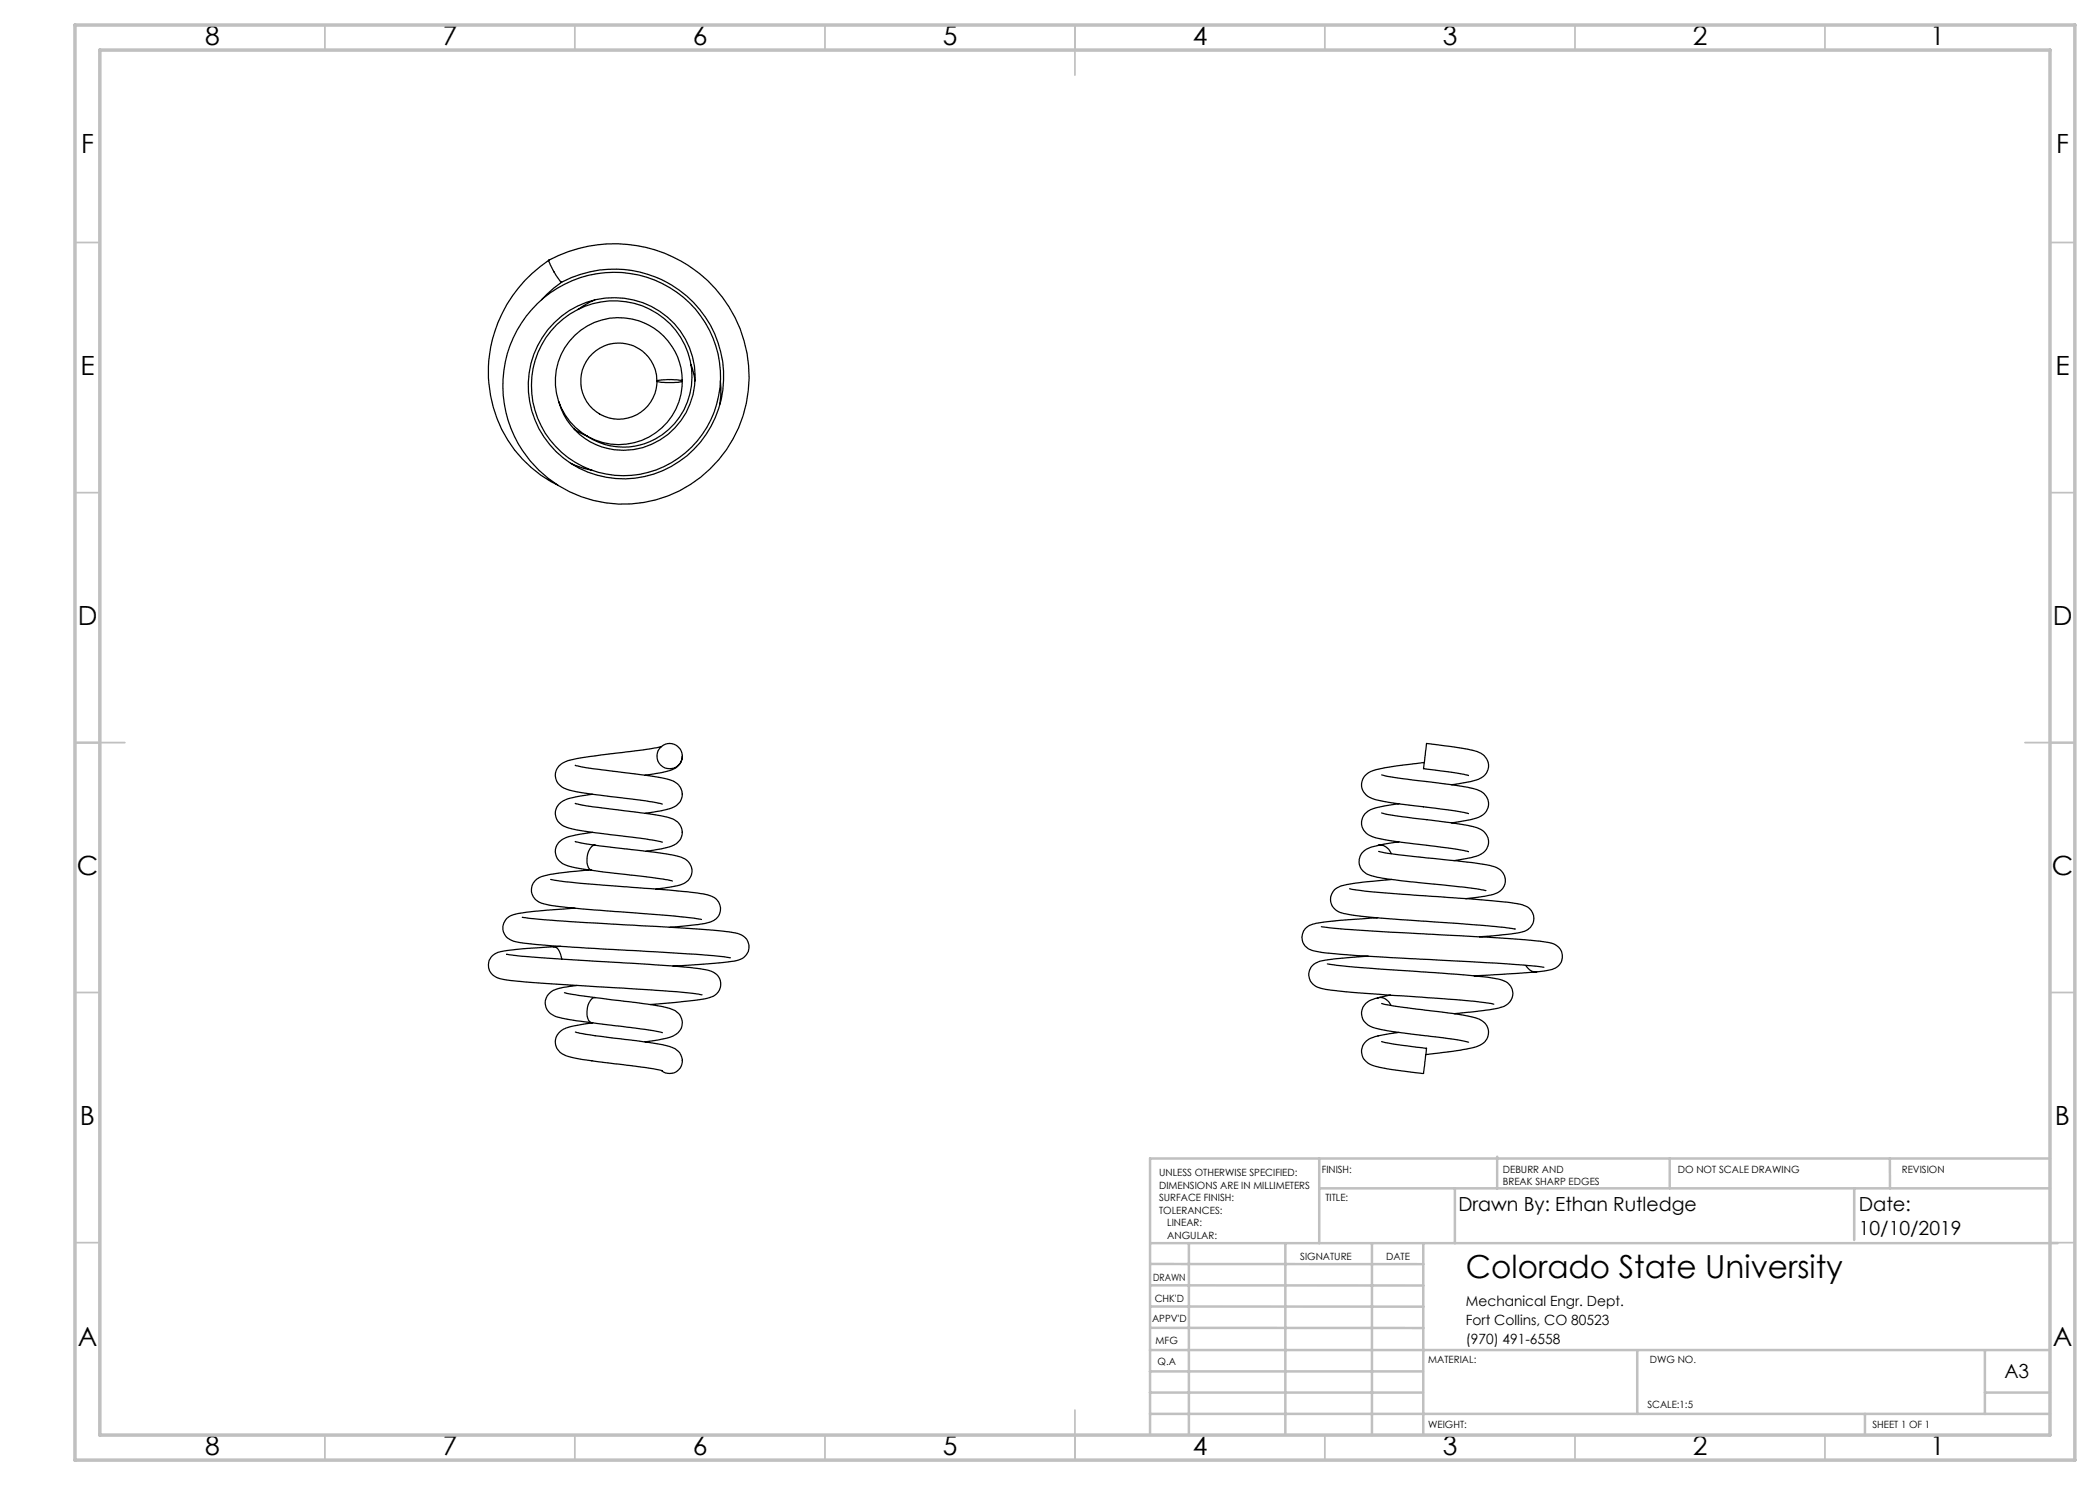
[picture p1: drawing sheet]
<svg xmlns="http://www.w3.org/2000/svg" width="420mm" height="297mm" viewBox="0 0 420 297" stroke-linecap="round" stroke-linejoin="round" font-family="sans-serif">
<g fill="none" stroke="#c0c0c0" stroke-width=".35">
<path d="M65 5v5M115 5v5M165 5v5M215 5v10M265 5v5M315 5v5M365 5v5M15 48.5h5M410 48.5h5M15 98.5h5M410 98.5h5M15 148.5h10"/>
<path d="M405 148.5h10M15 198.5h5M410 198.5h5M15 248.5h5M410 248.5h5M65 287v5M115 287v5M165 287v5M215 282v10M265 287v5M315 287v5M365 287v5"/>
</g>
<g fill="none" stroke="#c0c0c0" stroke-width=".5">
<path d="M263.8 231.7v16.9M263.8 237.7h146.2M291 237.7v10.9M299.4 231.3v6.4M333.9 231.7v6M370.8 237.7v10.3M378 231.7v6M410 231.7h-180v55.2M230.1 248.6h181.4M230.1 257.1h54.6M230.1 252.8h54.6M237.8 248.8v38.2"/>
<path d="M257.1 248.6v38.2M274.4 248.8v38.2M284.7 248.6v38.2M230 278.5h54.6M230 274.3h54.6M230 270h180M230 265.6h54.7M230.1 261.3h54.6M327.4 270v12.8M397 278.5h13M397 270v12.8M230 282.8h180"/>
<path d="M373 282.8v4.2"/>
</g>
<path d="M15 5h400v287h-400zM20 10h390v277h-390z" fill="none" stroke="#c0c0c0" stroke-width=".7"/>
<g fill="none" stroke="#000" stroke-width=".25">
<path d="M109.8 52a27 27 0 0 1 40 23.7 25.1 25.1 0 0 1-38.1 21.4 23.1 23.1 0 0 1 2.8-41 21.2 21.2 0 0 1 29.5 21.4 19.3 19.3 0 0 1-30.4 14 17.4 17.4 0 0 1 1.8-29.5 15.5 15.5 0 0 1 22.9 15.1 13.6 13.6 0 0 1-20.9 10.1M109.8 52a26.4 26.4 0 0 0-6.9 38 24.7 24.7 0 0 0 8.6 7M109.8 52a11.2 11.2 0 0 0 2.5 4.4M112.3 56.4a21.9 21.9 0 0 1 32.4 17.8 20.1 20.1 0 0 1-28.8 19.5 18.2 18.2 0 0 1-2.1-31.6 16.3 16.3 0 0 1 25.2 13 14.4 14.4 0 0 1-21 13.3 13.2 13.2 0 0 1-6.2-8M112.3 56.4l-1.5 1.2-2.5 2.3M119 60l-1 .4-2.4 1.5M131.4 76.1a7.6 7.6 0 0 1-10.4 7.2 7.6 7.6 0 0 1-2.8-12.3 7.6 7.6 0 0 1 12.5 2l.6 2 .1 1.2M131.4 76.2a10.8 10.8 0 0 1 5.1 0 11.4 11.4 0 0 1-5.1 0zM136.5 75.9a12.7 12.7 0 0 1-18.5 11.7 12.7 12.7 0 0 1-1.5-21.8 12.7 12.7 0 0 1 19.9 9.1l.1 1.3M138.1 72.8l.4 .8 .5 2.6M144.1 76.2v3l-.1 1.7M114.1 92.6a15.7 15.7 0 0 0 4.4 1.5"/>
<path d="M114.8 85.8l2.6 1.4M117.3 87.1l.1 .1M119.9 82.8h.1M115.1 153.1h-.1a84.1 84.1 0 0 0 11.2 1.6l1.9 .2a19.1 19.1 0 0 1 7 1.6 2.87 2.87 0 0 1 1.2 3.1 2.87 2.87 0 0 1-2.4 2.1l-1.7 .5-3.2 .5M118.5 158.9a19.5 19.5 0 0 0-6 1.3 2.84 2.84 0 0 0-1.4 3 2.84 2.84 0 0 0 2.3 2.3l2.9 .7 6.7 .8a64.3 64.3 0 0 1 9.5 1.4M132.3 149.3l-6.3 1a115.8 115.8 0 0 0-12.5 1.8 2.89 2.89 0 0 0-2.4 2.4 2.89 2.89 0 0 0 1.4 3 13.2 13.2 0 0 0 5 1.2l5.5 .7a64.3 64.3 0 0 1 9.5 1.4M136.5 151.4a3.4 3.4 0 0 1-3.1 2.9l-4.4 .7M136.5 151.2v.1M276.3 155l1.3 .3 3.9 .6a97.8 97.8 0 0 1 14 2 2.9 2.9 0 0 1 2.2 3 2.9 2.9 0 0 1-2.5 2.8l-4.9 .9M284.9 152.5l-3.2 .4a32 32 0 0 0-7.6 1.4 2.83 2.83 0 0 0-1.8 2.8 2.83 2.83 0 0 0 2.1 2.6 74 74 0 0 0 12.6 1.9l6.7 1.1M293.7 155.1l-3.2-.6-5.8-.8 .6-5a46.3 46.3 0 0 1 10.7 1.9 2.81 2.81 0 0 1 1.7 2.7 2.81 2.81 0 0 1-2 2.6l-1.6 .4-3.8 .6M110.1 175.9a271 271 0 0 0 21.4 1.9l7.5 .7a8.5 8.5 0 0 1 4.1 1.2 2.83 2.83 0 0 1 .8 3 2.83 2.83 0 0 1-2.6 1.9l-1.7 .3-5.6 .6"/>
<path d="M115.1 160.7h-.1a84.1 84.1 0 0 0 11.2 1.6l1.9 .3a19.1 19.1 0 0 1 7 1.5 2.87 2.87 0 0 1 1.2 3.1 2.87 2.87 0 0 1-2.4 2.2l-1.7 .4-3 .4M115.1 168.3l3.9 .7M117.8 174l-6.5 .7a6.6 6.6 0 0 0-4.4 1.5 2.88 2.88 0 0 0-.3 3.1 2.88 2.88 0 0 0 2.6 1.6 282 282 0 0 0 23 2.1l6.5 .6 1.6 .3M118.5 166.5a19.5 19.5 0 0 0-6 1.3 2.84 2.84 0 0 0-1.4 3 2.84 2.84 0 0 0 2.3 2.3l1.9 .5 3 .5M119 169a2.21 2.21 0 0 0-1.6 2.3 2.57 2.57 0 0 0 .8 2.7l7.1 .9a67.9 67.9 0 0 1 9.2 1.3M119 169l6 .8a72.5 72.5 0 0 1 11.4 1.7 2.82 2.82 0 0 1 2 2.9 2.82 2.82 0 0 1-2.3 2.6l-4.9 .8M269.9 177.8a276.2 276.2 0 0 0 22.2 1.9l9.4 .7 2.5 .4a2.86 2.86 0 0 1 2.5 1.7 2.86 2.86 0 0 1-.5 3 4.6 4.6 0 0 1-3.1 1.2l-7 .7M275.7 169.1a4.4 4.4 0 0 0-3.7 2.1 2.92 2.92 0 0 0 2.4 4 150.7 150.7 0 0 0 16.4 2l6.4 .9M275.7 170.3h.1a195.5 195.5 0 0 0 16.8 2l2.5 .3a11.1 11.1 0 0 1 5 1.4 2.82 2.82 0 0 1 .8 2.9 2.82 2.82 0 0 1-2.3 2l-1.6 .3-3.9 .5M276.3 162.6l1.3 .3 3.9 .6a97.8 97.8 0 0 1 14 2.1 2.9 2.9 0 0 1 2.2 2.9 2.9 2.9 0 0 1-2.5 2.8l-4.4 .8M278.3 175.9l-3.2 .3a25.4 25.4 0 0 0-7.4 1.2 2.77 2.77 0 0 0-1.5 3.1 2.77 2.77 0 0 0 2.5 2.2 208.1 208.1 0 0 0 19.4 1.8 137.9 137.9 0 0 1 14.9 1.3M279.8 160.8a18.5 18.5 0 0 0-6.2 1.4 2.8 2.8 0 0 0-1.3 2.9 2.8 2.8 0 0 0 2.1 2.2 74 74 0 0 0 12.6 2l6.7 1"/>
<path d="M279.8 168.4l-4.2 .7a2.33 2.33 0 0 1 2.6 1.6M101.4 190.8h-.1a416.4 416.4 0 0 0 26.1 1.9l6.9 .5 5.6 .5a4.8 4.8 0 0 1 3.9 1.8 2.84 2.84 0 0 1-2.4 4.2l-6.2 .8-5.2 .4M104.5 183.5a524.4 524.4 0 0 0 30.1 2l7.7 .5a16.3 16.3 0 0 1 6.3 1.1 2.73 2.73 0 0 1 1.1 3 2.73 2.73 0 0 1-2.4 2l-3.9 .5-8.8 .6M110.8 189.3a2.63 2.63 0 0 1 1.5 2.5M112.1 189.3l-10.4 .8a4.3 4.3 0 0 0-3.7 1.6 2.82 2.82 0 0 0 2.5 4.2 429.4 429.4 0 0 0 26.1 1.9 116.1 116.1 0 0 1 13.8 1.2M112.9 198.5l6.1 1M115 181.6l-9.2 .8a8.5 8.5 0 0 0-4.2 1.1 2.76 2.76 0 0 0-.9 2.9 2.76 2.76 0 0 0 2.4 1.9 233.8 233.8 0 0 0 20.5 1.7l3.1 .1a242.8 242.8 0 0 1 19.1 1.4l.3 .1M115.4 197.1l-2.2 .3a4.8 4.8 0 0 0-3.9 2.2 2.83 2.83 0 0 0 2 3.8l4 .7 3.1 .4M119 199.5l1.1 .1a137.7 137.7 0 0 1 13.8 2.1 2.86 2.86 0 0 1 2.4 2 2.86 2.86 0 0 1-.9 3 14.8 14.8 0 0 1-6.4 1.7M119 199.5a2.21 2.21 0 0 0-1.6 2.3 2.57 2.57 0 0 0 .8 2.7h.2M264.3 185.3l.2 .1a692.6 692.6 0 0 0 34.5 2.1l8.2 .7a9.7 9.7 0 0 1 4.1 .9 2.67 2.67 0 0 1 1.1 2.8 2.67 2.67 0 0 1-2.3 2.1l-1.8 .3a2.45 2.45 0 0 1-3.1-1.2M265.5 192.8a560.6 560.6 0 0 0 26.9 2.1l2.3 .3a16.5 16.5 0 0 1 6.8 1.4 2.77 2.77 0 0 1 1 2.9 2.77 2.77 0 0 1-2.4 2l-2.2 .5-7.1 .7"/>
<path d="M273.6 191.2l-7.4 .7a5.1 5.1 0 0 0-4 1.6 2.86 2.86 0 0 0 2.4 4.3 326.9 326.9 0 0 0 22 1.8l8.4 .7 3.8 .5M275.4 199.6a2.34 2.34 0 0 1 2.8 1.5M275.5 183.5l-9.9 .8a8.3 8.3 0 0 0-4.3 1.2 2.75 2.75 0 0 0-.7 3 2.75 2.75 0 0 0 2.5 1.7 256.4 256.4 0 0 0 22.1 1.7l3.1 .1a264.2 264.2 0 0 1 20.5 1.5M278.1 199l-.3 .1a9.4 9.4 0 0 0-4.6 1.5 2.85 2.85 0 0 0 1.3 4.9 94.6 94.6 0 0 0 12.5 1.9l4.2 .5 2.5 .6M307.3 194.4l-12.4 .8M115.1 206.4a93.5 93.5 0 0 0 12.1 1.7l.8 .1a28.9 28.9 0 0 1 7 1.6 2.59 2.59 0 0 1 1.1 3.7 2.59 2.59 0 0 1-3.8 .6M118.4 204.5l5 .7a69.1 69.1 0 0 1 9.1 1.3M118.5 204.6l-.7 .1a13.5 13.5 0 0 0-5.4 1.4 2.87 2.87 0 0 0-1.2 3 2.87 2.87 0 0 0 2.4 2.2l2.9 .6 6.9 .9a69.1 69.1 0 0 1 9.1 1.4M276.3 208.3l2.6 .5 6.4 .9M276.3 200.7l2.6 .5 4.5 .6a116 116 0 0 1 11.9 1.8 2.91 2.91 0 0 1 2.4 2.9 2.91 2.91 0 0 1-2.5 2.9l-3.1 .6-6.9 .9M279.8 206.5l-1.2 .2a15.9 15.9 0 0 0-4.8 1.1 2.92 2.92 0 0 0-1.4 3.2 2.92 2.92 0 0 0 2.7 2.3l3.3 .6 6.3 .8 .6-5"/>
<circle cx="133.9" cy="151.2" r="2.54"/>
</g>
<text font-size="6.3" x="293.2" y="255.5">Colorado State University</text>
<g font-size="5.3">
<text x="41" y="8.9">8</text>
<text x="88.5" y="8.9">7</text>
<text x="138.5" y="8.9">6</text>
<text x="188.5" y="8.9">5</text>
<text x="238.5" y="8.9">4</text>
<text x="288.5" y="8.9">3</text>
<text x="338.5" y="8.9">2</text>
<text x="386" y="8.9">1</text>
<text x="16.2" y="30.7">F</text>
<text x="411.2" y="30.7">F</text>
<text x="16.1" y="74.9">E</text>
<text x="411.1" y="74.9">E</text>
<text x="15.5" y="124.9">D</text>
<text x="410.5" y="124.9">D</text>
<text x="15.4" y="174.9">C</text>
<text x="410.4" y="174.9">C</text>
<text x="16" y="224.9">B</text>
<text x="411" y="224.9">B</text>
<text x="15.5" y="269.2">A</text>
<text x="410.5" y="269.2">A</text>
<text x="41" y="290.9">8</text>
<text x="88.5" y="290.9">7</text>
<text x="138.5" y="290.9">6</text>
<text x="188.5" y="290.9">5</text>
<text x="238.5" y="290.9">4</text>
<text x="288.5" y="290.9">3</text>
<text x="338.5" y="290.9">2</text>
<text x="386" y="290.9">1</text>
</g>
<g font-size="3.9">
<text x="291.7" y="242.2">Drawn By: Ethan Rutledge</text>
<text x="371.7" y="242.2">Date:</text>
<text x="371.7" y="247.1">10/10/2019</text>
<text x="400.9" y="275.5">A3</text>
</g>
<g font-size="2.8">
<text x="293.2" y="261.1">Mechanical Engr. Dept.</text>
<text x="293.2" y="264.9">Fort Collins, CO 80523</text>
<text x="293.2" y="268.7">(970) 491-6558</text>
</g>
<g font-size="2">
<text x="231.8" y="235.2">UNLESS OTHERWISE SPECIFIED:</text>
<text x="231.8" y="237.7">DIMENSIONS ARE IN MILLIMETERS</text>
<text x="264.4" y="234.6">FINISH:</text>
<text x="300.6" y="234.6">DEBURR AND</text>
<text x="300.6" y="237.1">BREAK SHARP EDGES</text>
<text x="335.6" y="234.6">DO NOT SCALE DRAWING</text>
<text x="380.4" y="234.6">REVISION</text>
<text x="231.8" y="240.2">SURFACE FINISH:</text>
<text x="231.8" y="242.7">TOLERANCES:</text>
<text x="233.4" y="245.2">LINEAR:</text>
<text x="265.1" y="240.2">TITLE:</text>
<text x="233.5" y="247.7">ANGULAR:</text>
<text x="260" y="251.9">SIGNATURE</text>
<text x="277.2" y="251.9">DATE</text>
<text x="230.6" y="256.1">DRAWN</text>
<text x="230.9" y="260.3">CHK'D</text>
<text x="230.4" y="264.4">APPV'D</text>
<text x="231.1" y="268.8">MFG</text>
<text x="231.5" y="273">Q.A</text>
<text x="285.6" y="272.5">MATERIAL:</text>
<text x="330" y="272.5">DWG NO.</text>
<text x="329.5" y="281.7">SCALE:1:5</text>
<text x="285.6" y="285.5">WEIGHT:</text>
<text x="374.5" y="285.6">SHEET 1 OF 1</text>
</g>
</svg>
